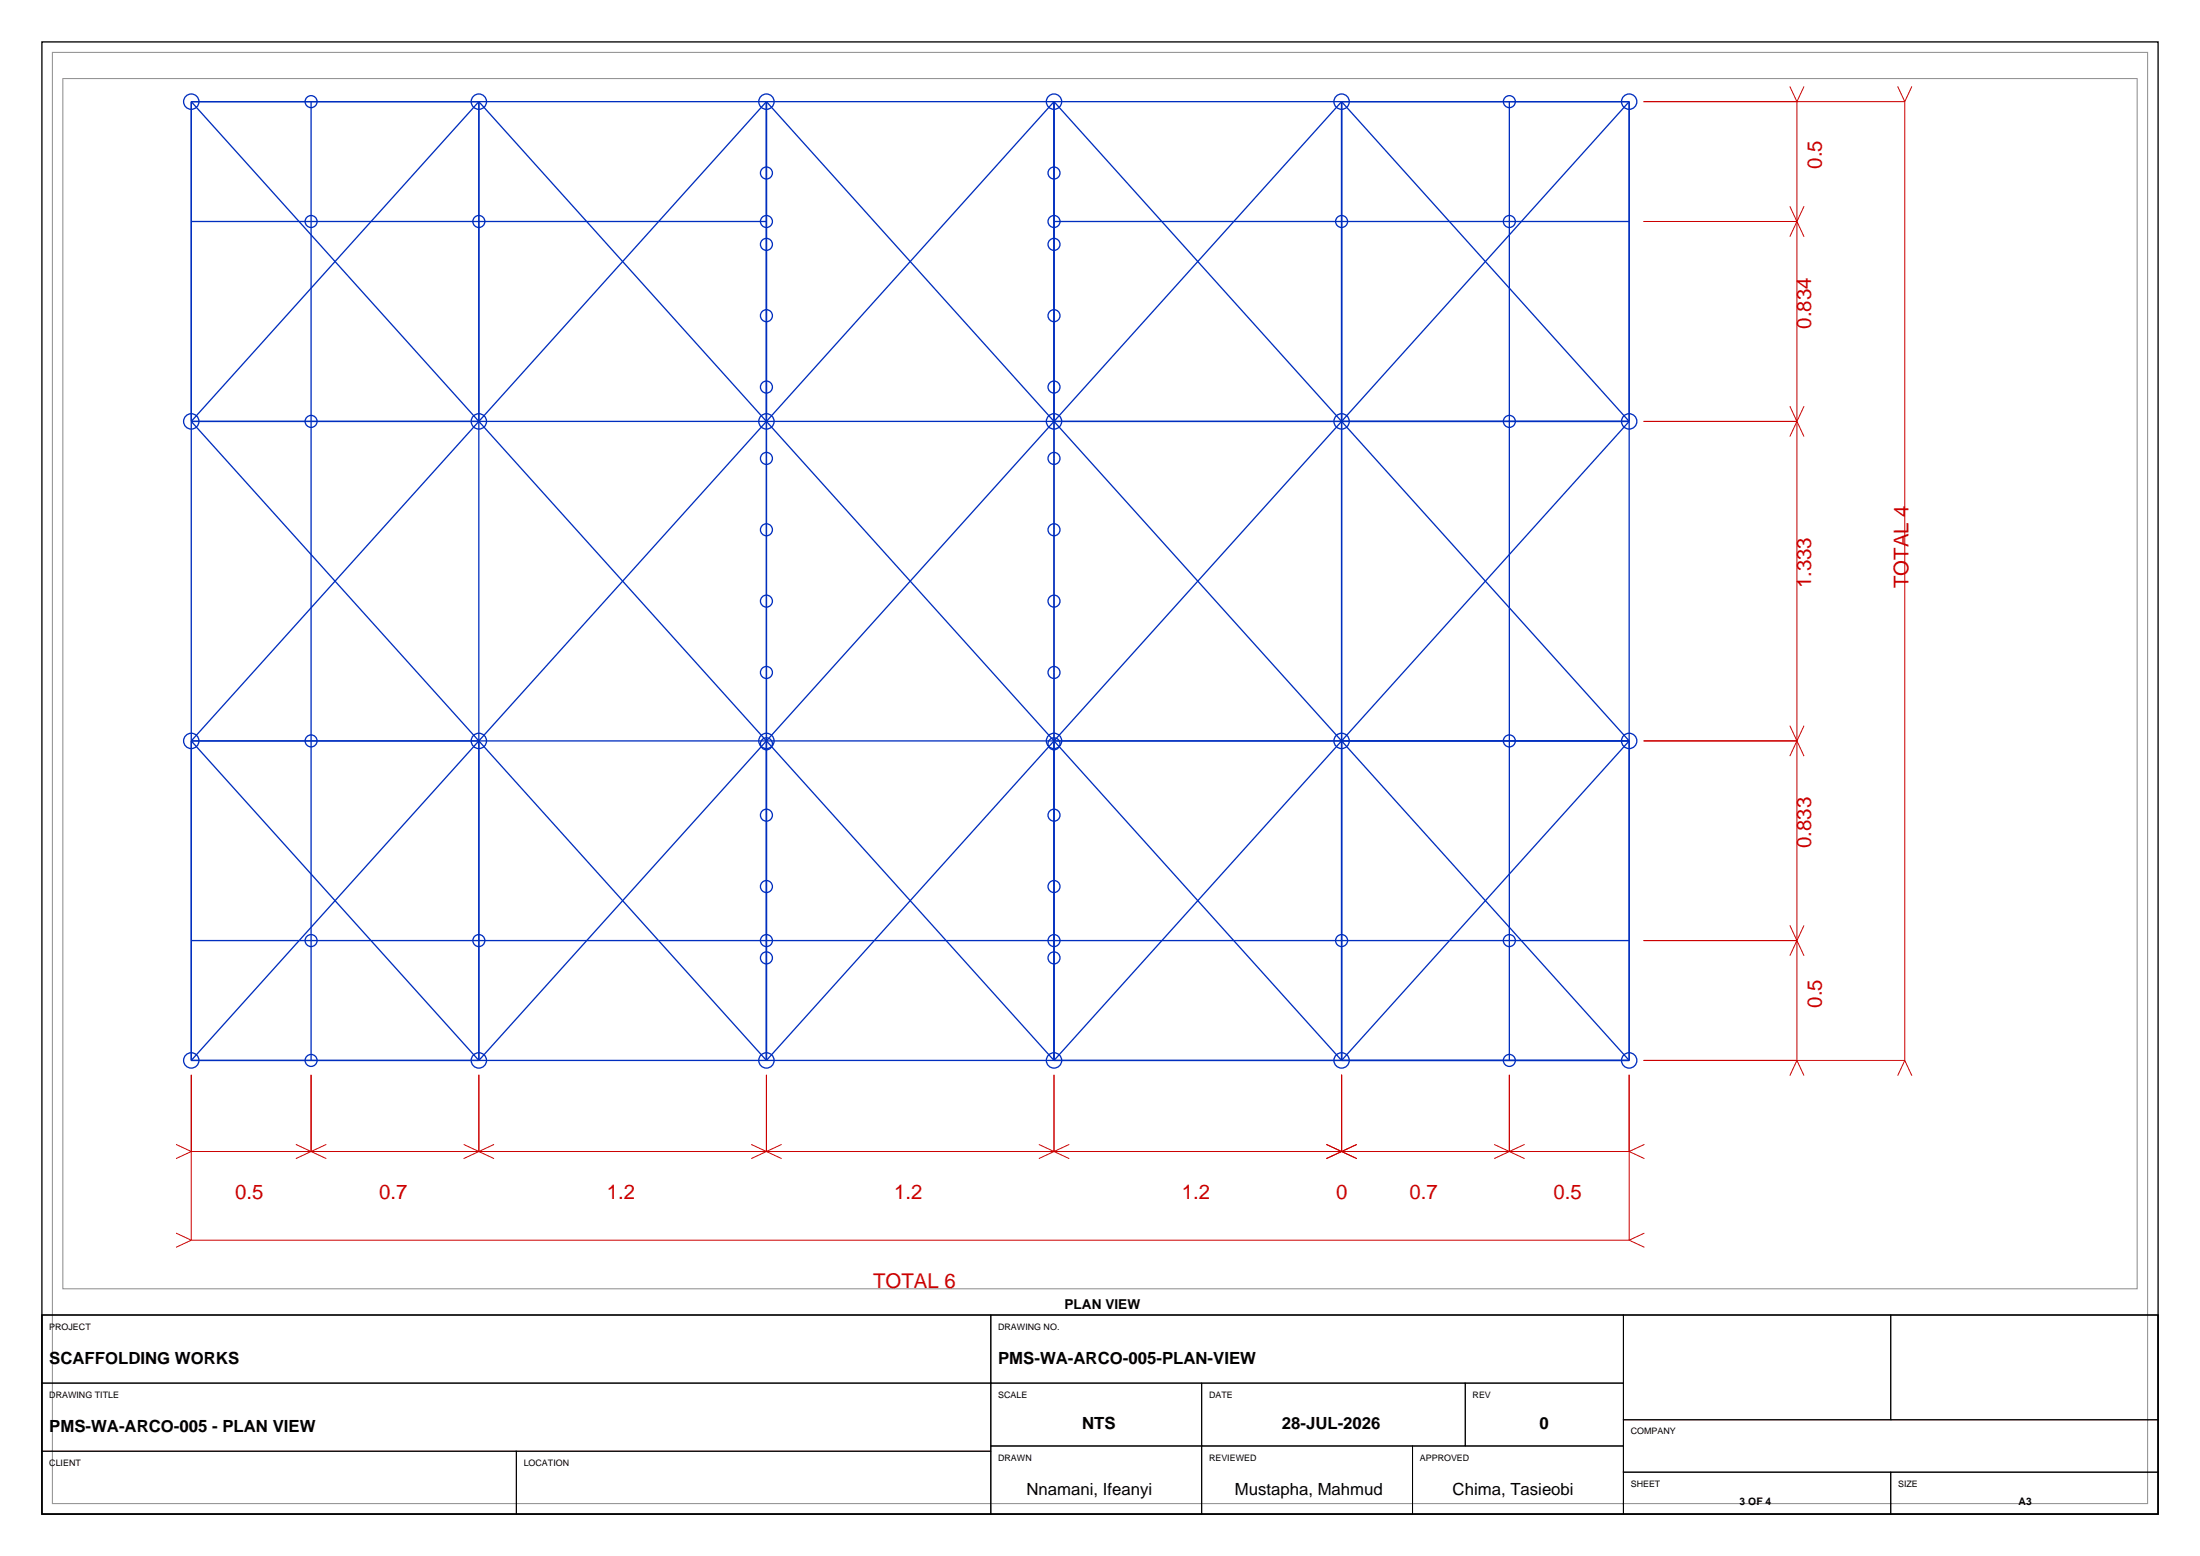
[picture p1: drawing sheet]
<svg xmlns="http://www.w3.org/2000/svg" width="420mm" height="297mm" viewBox="0 0 420 297" stroke-linecap="round" stroke-linejoin="round" font-family="sans-serif">
<path d="M8 8h404v281h-404zM8 251h404v38h-404z" fill="none" stroke="#000" stroke-width=".25"/>
<path d="M10 10h400v277h-400zM12 15h396v231h-396z" fill="none" stroke="#8c8c8c" stroke-width=".19"/>
<g fill="none" stroke="#002ebf" stroke-width=".25">
<path d="M36.5 19.4h274.5M36.5 19.4v183M36.5 19.4l164.7 183M59.4 19.4v183M91.4 19.4v183M91.4 19.4l-54.9 61M91.4 19.4l54.9 61M146.3 19.4v183M146.3 19.4l-109.8 122M146.3 19.4l54.9 61M201.2 19.4v183M201.2 19.4l-54.9 61"/>
<path d="M201.2 19.4l54.9 61M256.1 19.4v183M256.1 19.4l-54.9 61M256.1 19.4l54.9 61M288.1 19.4v183M311 19.4v183M311 19.4l-54.9 61M36.5 42.3h109.8M201.2 42.3h109.8M36.5 80.4h274.5M36.5 80.4l54.9 61M146.3 80.4l109.8 122"/>
<path d="M146.3 80.4l-54.9 61M201.2 80.4l-109.8 122M201.2 80.4l54.9 61M256.1 80.4l-109.8 122M256.1 80.4l54.9 61M311 80.4l-54.9 61M36.5 141.4h274.5M36.5 141.4l54.9 61M91.4 141.4l-54.9 61M91.4 141.4l54.9 61M256.1 141.4l-54.9 61M256.1 141.4l54.9 61"/>
<path d="M311 141.4l-54.9 61M36.5 179.5h274.5M36.5 202.4h274.5"/>
<circle cx="36.5" cy="19.4" r="1.46"/>
<circle cx="59.4" cy="19.4" r="1.14"/>
<circle cx="91.4" cy="19.4" r="1.46"/>
<circle cx="146.3" cy="19.4" r="1.46"/>
<circle cx="201.2" cy="19.4" r="1.46"/>
<circle cx="256.1" cy="19.4" r="1.46"/>
<circle cx="288.1" cy="19.4" r="1.14"/>
<circle cx="311" cy="19.4" r="1.46"/>
<circle cx="146.3" cy="33" r="1.14"/>
<circle cx="201.2" cy="33" r="1.14"/>
<circle cx="59.4" cy="42.3" r="1.14"/>
<circle cx="91.4" cy="42.3" r="1.14"/>
<circle cx="146.3" cy="42.3" r="1.14"/>
<circle cx="146.3" cy="46.6" r="1.14"/>
<circle cx="201.2" cy="42.3" r="1.14"/>
<circle cx="201.2" cy="46.6" r="1.14"/>
<circle cx="256.1" cy="42.3" r="1.14"/>
<circle cx="288.1" cy="42.3" r="1.14"/>
<circle cx="146.3" cy="60.3" r="1.14"/>
<circle cx="146.3" cy="73.9" r="1.14"/>
<circle cx="201.2" cy="60.3" r="1.14"/>
<circle cx="201.2" cy="73.9" r="1.14"/>
<circle cx="36.5" cy="80.4" r="1.46"/>
<circle cx="59.4" cy="80.4" r="1.14"/>
<circle cx="91.4" cy="80.4" r="1.46"/>
<circle cx="146.3" cy="80.4" r="1.46"/>
<circle cx="146.3" cy="87.5" r="1.14"/>
<circle cx="201.2" cy="80.4" r="1.46"/>
<circle cx="201.2" cy="87.5" r="1.14"/>
<circle cx="256.1" cy="80.4" r="1.46"/>
<circle cx="288.1" cy="80.4" r="1.14"/>
<circle cx="311" cy="80.4" r="1.46"/>
<circle cx="146.3" cy="101.1" r="1.14"/>
<circle cx="146.3" cy="114.7" r="1.14"/>
<circle cx="201.2" cy="101.1" r="1.14"/>
<circle cx="201.2" cy="114.7" r="1.14"/>
<circle cx="146.3" cy="128.4" r="1.14"/>
<circle cx="201.2" cy="128.4" r="1.14"/>
<circle cx="36.5" cy="141.4" r="1.46"/>
<circle cx="59.4" cy="141.4" r="1.14"/>
<circle cx="91.4" cy="141.4" r="1.46"/>
<circle cx="146.3" cy="141.4" r="1.46"/>
<circle cx="146.3" cy="142" r="1.14"/>
<circle cx="146.3" cy="155.6" r="1.14"/>
<circle cx="201.2" cy="141.4" r="1.46"/>
<circle cx="201.2" cy="142" r="1.14"/>
<circle cx="201.2" cy="155.6" r="1.14"/>
<circle cx="256.1" cy="141.4" r="1.46"/>
<circle cx="288.1" cy="141.4" r="1.14"/>
<circle cx="311" cy="141.4" r="1.46"/>
<circle cx="59.4" cy="179.5" r="1.14"/>
<circle cx="91.4" cy="179.5" r="1.14"/>
<circle cx="146.3" cy="179.5" r="1.14"/>
<circle cx="146.3" cy="169.2" r="1.14"/>
<circle cx="201.2" cy="179.5" r="1.14"/>
<circle cx="201.2" cy="169.2" r="1.14"/>
<circle cx="256.1" cy="179.5" r="1.14"/>
<circle cx="288.1" cy="179.5" r="1.14"/>
<circle cx="146.3" cy="182.8" r="1.14"/>
<circle cx="201.2" cy="182.8" r="1.14"/>
<circle cx="36.5" cy="202.4" r="1.46"/>
<circle cx="59.4" cy="202.4" r="1.14"/>
<circle cx="91.4" cy="202.4" r="1.46"/>
<circle cx="146.3" cy="202.4" r="1.46"/>
<circle cx="201.2" cy="202.4" r="1.46"/>
<circle cx="256.1" cy="202.4" r="1.46"/>
<circle cx="288.1" cy="202.4" r="1.14"/>
<circle cx="311" cy="202.4" r="1.46"/>
</g>
<g fill="none" stroke="#c00" stroke-width=".19">
<path d="M313.8 19.4h49.8M341.7 16.5l1.3 2.9M343 19.4v183M344.4 16.5l-1.4 2.9M362.3 16.5l1.3 2.9M363.6 19.4v183M365 16.5l-1.4 2.9M341.7 39.4l2.7 5.8M344.4 39.4l-2.7 5.8M313.8 42.3h29.2M341.7 77.5l2.7 5.8M344.4 77.5l-2.7 5.8"/>
<path d="M313.8 80.4h29.2M341.7 138.5l2.7 5.8M344.4 138.5l-2.7 5.8M313.8 141.4h29.2M313.8 179.5h29.2M341.7 176.6l2.7 5.8M344.4 176.6l-2.7 5.8M33.6 218.4l2.9 1.4M36.5 205.2v31.5M36.5 219.8h274.5M36.5 219.8l-2.9 1.3M56.5 218.4l5.8 2.7"/>
<path d="M59.4 205.2v14.6M62.3 218.4l-5.8 2.7M88.5 218.4l5.8 2.7M91.4 205.2v14.6M94.3 218.4l-5.8 2.7M143.4 218.4l5.8 2.7M146.3 205.2v14.6M149.2 218.4l-5.8 2.7M198.3 218.4l5.8 2.7M201.2 205.2v14.6M204.1 218.4l-5.8 2.7M253.2 218.4l5.8 2.7"/>
<path d="M256.1 205.2v14.6M259 218.4l-5.8 2.7M285.2 218.4l5.9 2.7M288.1 205.2v14.6M291.1 218.4l-5.9 2.7M311 205.2v31.5M311 219.8l2.9 1.3M313.8 202.4h49.8M313.9 218.4l-2.9 1.4M343 202.4l-1.3 2.9M343 202.4l1.4 2.9M363.6 202.4l-1.3 2.9"/>
<path d="M363.6 202.4l1.4 2.9M33.6 235.4l2.9 1.3M36.5 236.7h274.5M36.5 236.7l-2.9 1.4M311 236.7l2.9 1.4M313.9 235.4l-2.9 1.3"/>
</g>
<g fill="none" stroke="#000" stroke-width=".19">
<path d="M8 251h181.2v13h-181.2zM189.2 251h120.7v13h-120.7zM309.9 251h51.1v20h-51.1zM361 251h51v20h-51zM8 264h181.2v13h-181.2zM8 277h90.6v12h-90.6zM98.6 277h90.6v12h-90.6zM189.2 264h40.2v12h-40.2zM189.2 276h40.2v13h-40.2zM229.4 264h50.3v12h-50.3zM229.4 276h40.3v13h-40.3zM269.7 276h40.2v13h-40.2z"/>
<path d="M279.7 264h30.2v12h-30.2zM309.9 271h102.1v10h-102.1zM309.9 281h51.1v8h-51.1zM361 281h51v8h-51z"/>
</g>
<g font-size="3.9" fill="#c00">
<text x="347.8" y="32.2" transform="rotate(-90 347.8 32.2)">0.5</text>
<text x="345.8" y="62.7" transform="rotate(-90 345.8 62.7)">0.834</text>
<text x="345.8" y="112.3" transform="rotate(-90 345.8 112.3)">1.333</text>
<text x="364.3" y="112.3" transform="rotate(-90 364.3 112.3)">TOTAL 4</text>
<text x="345.8" y="161.8" transform="rotate(-90 345.8 161.8)">0.833</text>
<text x="347.8" y="192.3" transform="rotate(-90 347.8 192.3)">0.5</text>
<text x="44.9" y="228.9">0.5</text>
<text x="72.4" y="228.9">0.7</text>
<text x="115.8" y="228.9">1.2</text>
<text x="170.7" y="228.9">1.2</text>
<text x="225.6" y="228.9">1.2</text>
<text x="255.1" y="228.9">0</text>
<text x="269.1" y="228.9">0.7</text>
<text x="296.6" y="228.9">0.5</text>
<text x="166.7" y="245.9">TOTAL 6</text>
</g>
<g font-size="3.2">
<text x="9.4" y="260.3">SCAFFOLDING WORKS</text>
<text x="190.6" y="260.3">PMS-WA-ARCO-005-PLAN-VIEW</text>
<text x="9.4" y="273.3">PMS-WA-ARCO-005 - PLAN VIEW</text>
<text x="206.6" y="272.8">NTS</text>
<text x="244.7" y="272.8">28-JUL-2026</text>
<text x="293.9" y="272.8">0</text>
<text x="196" y="285.4">Nnamani, Ifeanyi</text>
<text x="235.7" y="285.4">Mustapha, Mahmud</text>
<text x="277.3" y="285.4">Chima, Tasieobi</text>
</g>
<text font-size="2.6" x="203.2" y="249.8">PLAN VIEW</text>
<g font-size="2">
<text x="332.1" y="287.2">3 OF 4</text>
<text x="385.4" y="287.2">A3</text>
</g>
<g font-size="1.7">
<text x="9.4" y="253.8">PROJECT</text>
<text x="190.6" y="253.8">DRAWING NO.</text>
<text x="9.4" y="266.8">DRAWING TITLE</text>
<text x="190.6" y="266.8">SCALE</text>
<text x="230.8" y="266.8">DATE</text>
<text x="281.1" y="266.8">REV</text>
<text x="311.3" y="273.8">COMPANY</text>
<text x="9.4" y="279.8">CLIENT</text>
<text x="100" y="279.8">LOCATION</text>
<text x="190.6" y="278.8">DRAWN</text>
<text x="230.8" y="278.8">REVIEWED</text>
<text x="271.1" y="278.8">APPROVED</text>
<text x="311.3" y="283.8">SHEET</text>
<text x="362.4" y="283.8">SIZE</text>
</g>
</svg>
